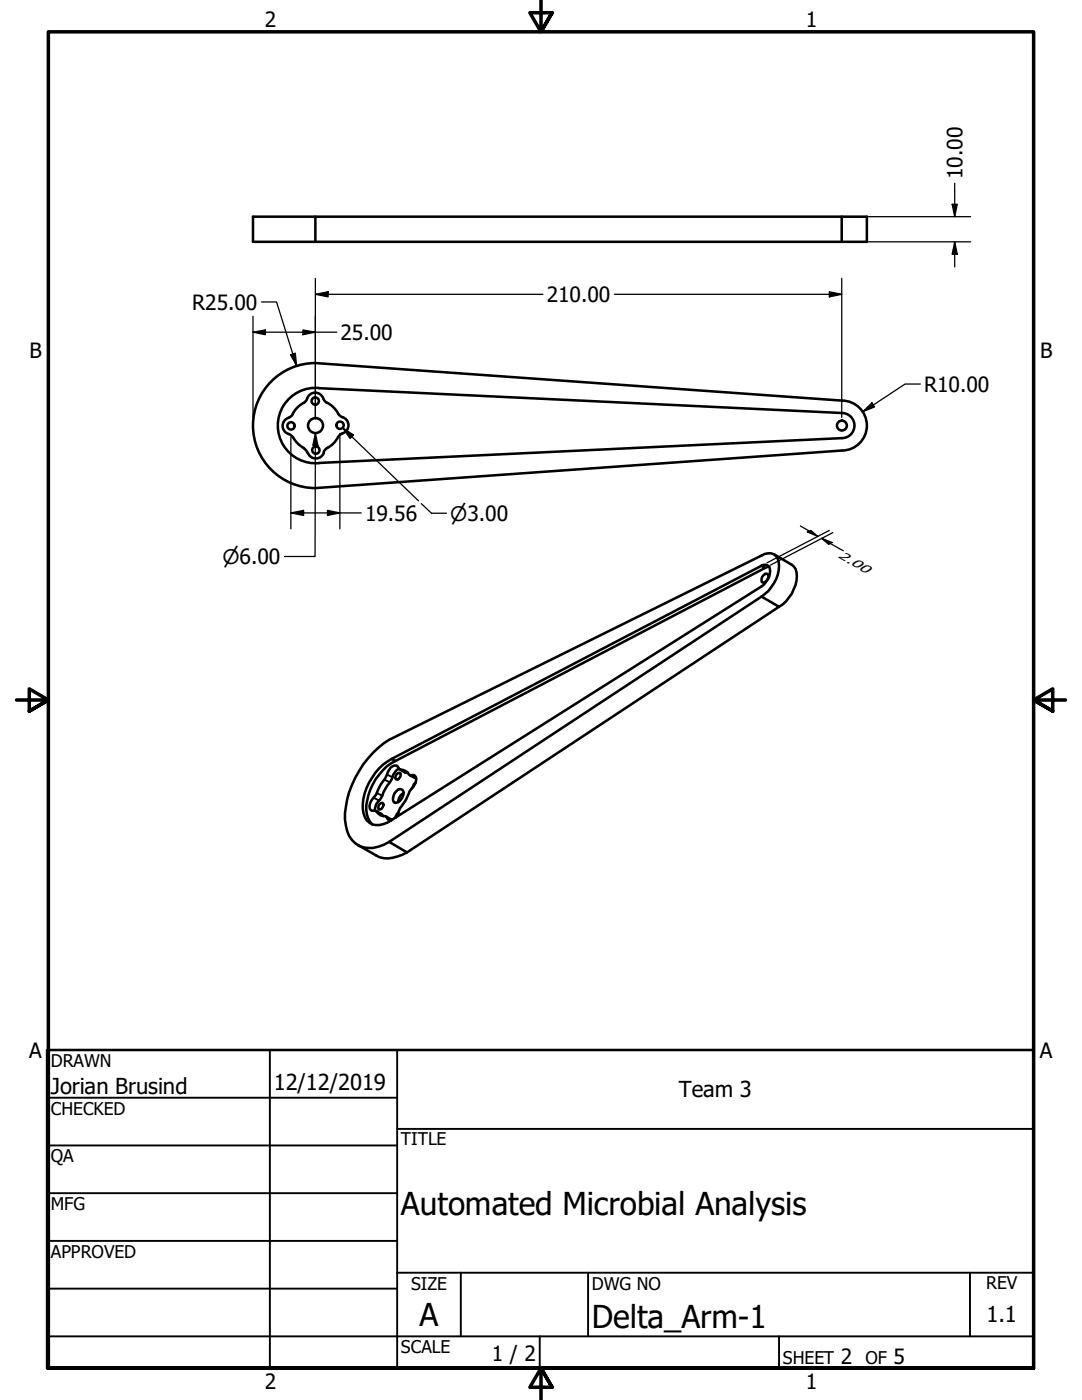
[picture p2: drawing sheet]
<svg xmlns="http://www.w3.org/2000/svg" width="216mm" height="279mm" viewBox="0 0 216 279" stroke-linecap="round" stroke-linejoin="round" font-family="sans-serif">
<!-- layer: Visible (ANSI) -->
<g fill="none" stroke="#000" stroke-width=".51">
<path d="M62.9 43.2h-12.4v5.1h122.5v-5.1h-5M62.9 48.3v-5.1h105.1v5.1M61.3 79.6l-.3 .5a6.7 6.7 0 0 0-2.6 2.5M61.3 79.6a1.73 1.73 0 0 1 1.8-1.2 1.73 1.73 0 0 1 1.5 1.4l.7 .6M62.9 72.5l105.1 7.4M63 72.5a12.5 12.5 0 0 0-12.5 12.4 12.5 12.5 0 0 0 12.5 12.5M63.7 77.4a7.5 7.5 0 0 0-8.3 7.5 7.5 7.5 0 0 0 8.3 7.5M63.7 77.5l104.3 4.9M168 79.9a5 5 0 0 1 5 5 5 5 0 0 1-5 5M57.6 83.4a1.68 1.68 0 0 0-1.2 1.6 1.68 1.68 0 0 0 1.2 1.6M57.6 86.6l.5 .3 .3 .4M58.4 82.6l-.3 .5-.5 .3"/>
<path d="M58.5 87.3l.9 1.2 1.3 .9M60.6 89.5l.5 .4 .2 .4M64.6 90.3a1.68 1.68 0 0 1-1.6 1.2 1.68 1.68 0 0 1-1.6-1.2M65.3 80.4a6.7 6.7 0 0 1 2.5 2.6l.3 .1a1.72 1.72 0 0 1 1.4 1.6 1.72 1.72 0 0 1-1.1 1.8M67.5 87.2a6.7 6.7 0 0 1-2.6 2.6l-.3 .5M68.4 86.5l-.6 .3-.3 .4M168 87.4l-104.3 5M168 89.9l-105.1 7.5M168 82.4a2.51 2.51 0 0 1 2.5 2.5 2.51 2.51 0 0 1-2.5 2.5M152 112.9a1.08 1.08 0 0 1 1.2 0 1.08 1.08 0 0 1 .5 1.1 4 4 0 0 1-1.7 3l-73.8 46.6M152 119.1a7.1 7.1 0 0 0 3.2-7.6 2.09 2.09 0 0 0-3.2-.6l-74.3 36.7a19.6 19.6 0 0 0-8.9 16 6.7 6.7 0 0 0 2.1 4.7 5.4 5.4 0 0 0 5.7 .3l1.1-.6M152 119.1l3.4 2-74.2 49-3.5-2.1"/>
<path d="M152 119.1l-74.3 48.9M152.3 114.8l.4-.2h.5a1.2 1.2 0 0 1-1 1.7 .92 .92 0 0 1 .1-1.5zM153.5 113.1l-.8 .2M154.4 110.6l3.6 2.1a3.4 3.4 0 0 1 .7 4 8.3 8.3 0 0 1-3.3 4.4M78.2 151.4l73.8-38.5 .7 .4-73.8 38.6zM78.2 151.4a11.7 11.7 0 0 0-5.8 10 3 3 0 0 0 4.1 3.1l1.7-.9M78.9 151.9a11.2 11.2 0 0 0-5.8 9.8 4.3 4.3 0 0 0 1.2 2.8M79.1 157.9l.3-.3a.69 .69 0 0 1 1.1 .5 2.03 2.03 0 0 1-1.8 2.1 1.66 1.66 0 0 1 .4-2.3zM79.1 154.6l.2-.2 .5-.2a.8 .8 0 0 1-.4 1.3h-.4l-.1-.2zM79.6 153.4a3.1 3.1 0 0 0-1.4 2.1 16.9 16.9 0 0 0-2.3 4l-.3 .3a2.54 2.54 0 0 0-.8 2M79.8 153.5l1 .7h.6M80.5 158.2a2.22 2.22 0 0 0-1.1 1.9"/>
<path d="M81.7 154.7l1.3 .6M82.9 156.2l-.4 .4-.1 .6M71.4 168.7l3.6 2a4.7 4.7 0 0 0 4.2 .2l2-.8M75.1 161.9l1 .5 .4 .5M75.8 160.4l.5-.2 .2 .1a.93 .93 0 0 1-.9 1.2 1.06 1.06 0 0 1 .2-1.1zM77 162.9l1.2 .7M78.9 163.2l.5-.8 .4-1.1 1.2-1.6 .7-1.8 .5-.5a2.03 2.03 0 0 0 .6-2.6l-.6-.1a.81 .81 0 0 1-.9-.6l-.8-.4a1.07 1.07 0 0 1-1.2-.8 1.45 1.45 0 0 0-1.9 1.2l-.5 1.2-1.1 1.5-.7 1.8-.6 .6a2.01 2.01 0 0 0-.5 2.5l.2 .1a1.04 1.04 0 0 1 1.3 .6l.8 .4a1.09 1.09 0 0 1 1.2 .8l.2 .2h.3M79.5 162.2l-.3 .2-.3 .7"/>
<circle cx="58.1" cy="85" r=".73"/>
<circle cx="62.9" cy="80" r=".73"/>
<circle cx="63" cy="84.9" r="1.49"/>
<circle cx="63" cy="89.8" r=".73"/>
<circle cx="67.8" cy="84.9" r=".73"/>
<circle cx="168" cy="84.9" r=".98"/>
</g>
<!-- layer: Visible Narrow (ANSI) -->
<path d="M74.5 159.2l1.1 .6M75.2 158.2l1.1 .6M76.7 155.6l1.1 .5M77.2 154.6l1.1 .5M80 153.6l1.1 .6M82.2 154.7l.8 .5M75.2 162.1l1.1 .5M77.3 163.3l.7 .5" fill="none" stroke="#000" stroke-width=".38"/>
<!-- layer: Border (ANSI) -->
<path d="M107.9 0v6.4l-2.2-3.9h4.5l-2.3 3.9 2.3-3.9M3.3 139.7h6.4l-3.9-2.2v4.4l3.9-2.2-3.9 2.2M212.6 139.7h-6.4l3.9-2.2v4.4l-3.9-2.2 3.9 2.2M9.7 273v-266.6h196.5v266.6h-196.5h196.5M110.2 276.9l-2.3-3.9 2.3 3.9h-4.5l2.2-3.9v6.4" fill="none" stroke="#000" stroke-width=".7"/>
<!-- layer: Title (ANSI) -->
<g fill="none" stroke="#000" stroke-width=".38">
<path d="M9.4 219.1h69.8M53.8 209.5v63.5M79.2 209.5v63.5M9.4 228.6h69.8M9.4 238.1h69.8M79.2 225.3h127M9.4 247.6h69.8M9.4 257.2h69.8M79.2 254h127M91.9 254v12.7M117.3 254v12.7M193.5 254v12.7"/>
<path d="M9.4 266.7h196.8M107.7 266.7v6.3M155.4 266.7v6.3"/>
</g>
<path d="M9.4 209.5h196.8v63.5h-196.8z" fill="none" stroke="#000" stroke-width=".51"/>
<!-- layer: Dimension (ANSI) -->
<g fill="none" stroke="#000" stroke-width=".25">
<path d="M190.5 36.6v6.6M62.9 58.7l2.6-.5v1zM62.9 55.6v27.7M62.9 58.7h45.4M122.6 58.7h45.4M165.5 58.2l2.5 .5-2.5 .5zM168 55.6v27.7M169.5 48.3h24.2M169.5 43.2h24.2M190 40.8h1l-.5 2.4zM190.5 48.3l.5 2.4h-1zM190.5 48.3v5"/>
<path d="M50.5 66.3l2.5-.5v1zM50.5 66.3h16.7M50.5 63.1v20.2M52.2 60.3h3l4 12.7M58 70.8l.9-.3 .3 2.5zM60.5 65.8l2.4 .5-2.4 .5zM183.6 76.6h-3l-8.5 5.6M58 87.3v18.2M62.9 86.4l.5 2.5h-1zM62.9 86.4v24.7h-6.1M67.8 86.5v19M68.4 85.4l2.1 1.4-.7 .7z"/>
<path d="M68.4 85.4l15.1 14.5M172.1 82.2l1.9-1.8 .5 .8zM58 102.4l2.6-.5v1zM58 102.4h14.1M65.3 101.9l2.5 .5-2.5 .5zM84.1 100.5l2 1.9h3M159.7 105l3.5 2.1M161.1 106.2l.7-.3 1.4 1.2zM164 107.4l2.1 .9-.7 .3zM164 107.4l4.3 2.5M165.5 105.9l-12.5 6.4M166.2 106.3l-12.5 6.5"/>
</g>
<g fill="#000">
<path d="M62.9 58.7l2.6-.5v1z" fill-rule="evenodd"/>
<path d="M165.5 58.2l2.5 .5-2.5 .5z" fill-rule="evenodd"/>
<path d="M190 40.8h1l-.5 2.4z" fill-rule="evenodd"/>
<path d="M190.5 48.3l.5 2.4h-1z" fill-rule="evenodd"/>
<path d="M50.5 66.3l2.5-.5v1z" fill-rule="evenodd"/>
<path d="M58 70.8l.9-.3 .3 2.5z" fill-rule="evenodd"/>
<path d="M60.5 65.8l2.4 .5-2.4 .5z" fill-rule="evenodd"/>
<path d="M62.9 86.4l.5 2.5h-1z" fill-rule="evenodd"/>
<path d="M68.4 85.4l2.1 1.4-.7 .7z" fill-rule="evenodd"/>
<path d="M172.1 82.2l1.9-1.8 .5 .8z" fill-rule="evenodd"/>
<path d="M58 102.4l2.6-.5v1z" fill-rule="evenodd"/>
<path d="M65.3 101.9l2.5 .5-2.5 .5z" fill-rule="evenodd"/>
<path d="M161.1 106.2l.7-.3 1.4 1.2z" fill-rule="evenodd"/>
<path d="M164 107.4l2.1 .9-.7 .3z" fill-rule="evenodd"/>
</g>
<g font-size="6.3">
<text x="80" y="242.5">Automated Microbial Analysis</text>
<text x="83.7" y="264.5">A</text>
<text x="118.1" y="265">Delta_Arm-1</text>
</g>
<g font-size="4.4">
<text x="10.2" y="218.2">Jorian Brusind</text>
<text x="54.6" y="217.6">12/12/2019</text>
<text x="135.4" y="219">Team 3</text>
<text x="196.8" y="263.8">1.1</text>
</g>
<g font-size="4.2">
<text x="52.8" y="5.3">2</text>
<text x="160.8" y="5.3">1</text>
<text x="192" y="35.8" transform="rotate(-90 192 35.8)">10.00</text>
<text x="38.4" y="61.8">R25.00</text>
<text x="109.1" y="60.3">210.00</text>
<text x="5.9" y="71.4">B</text>
<text x="67.9" y="67.8">25.00</text>
<text x="207.6" y="71.4">B</text>
<text x="184.4" y="78.2">R10.00</text>
<text x="72.8" y="103.9">19.56</text>
<text x="5.8" y="211.1">A</text>
<text x="207.5" y="211.1">A</text>
<text x="98.1" y="271.7">1 / 2</text>
<text x="167.8" y="272.2">2</text>
<text x="178.3" y="272.2">5</text>
<text x="52.8" y="277.1">2</text>
<text x="160.8" y="277.1">1</text>
</g>
<g font-size="4">
<text x="89.9" y="103.9">⌀3.00</text>
<text x="44.4" y="112.5">⌀6.00</text>
</g>
<g font-size="3.5">
<text x="10.2" y="212.9">DRAWN</text>
<text x="10.2" y="222.4">CHECKED</text>
<text x="10.2" y="232">QA</text>
<text x="80" y="228.6">TITLE</text>
<text x="10.2" y="241.5">MFG</text>
<text x="10.2" y="251">APPROVED</text>
<text x="82" y="257.4">SIZE</text>
<text x="118.1" y="257.4">DWG NO</text>
<text x="196.8" y="257.3">REV</text>
<text x="80" y="270.1">SCALE</text>
<text x="156.2" y="272.2">SHEET</text>
<text x="172.7" y="272.2">OF</text>
</g>
<text font-size="2.6" x="171.3" y="113.5" transform="rotate(30 171.3 113.5)">0</text>
<text font-size="2.5" x="167.1" y="111.1" transform="rotate(30 167.1 111.1)">2 .0</text>
</svg>
